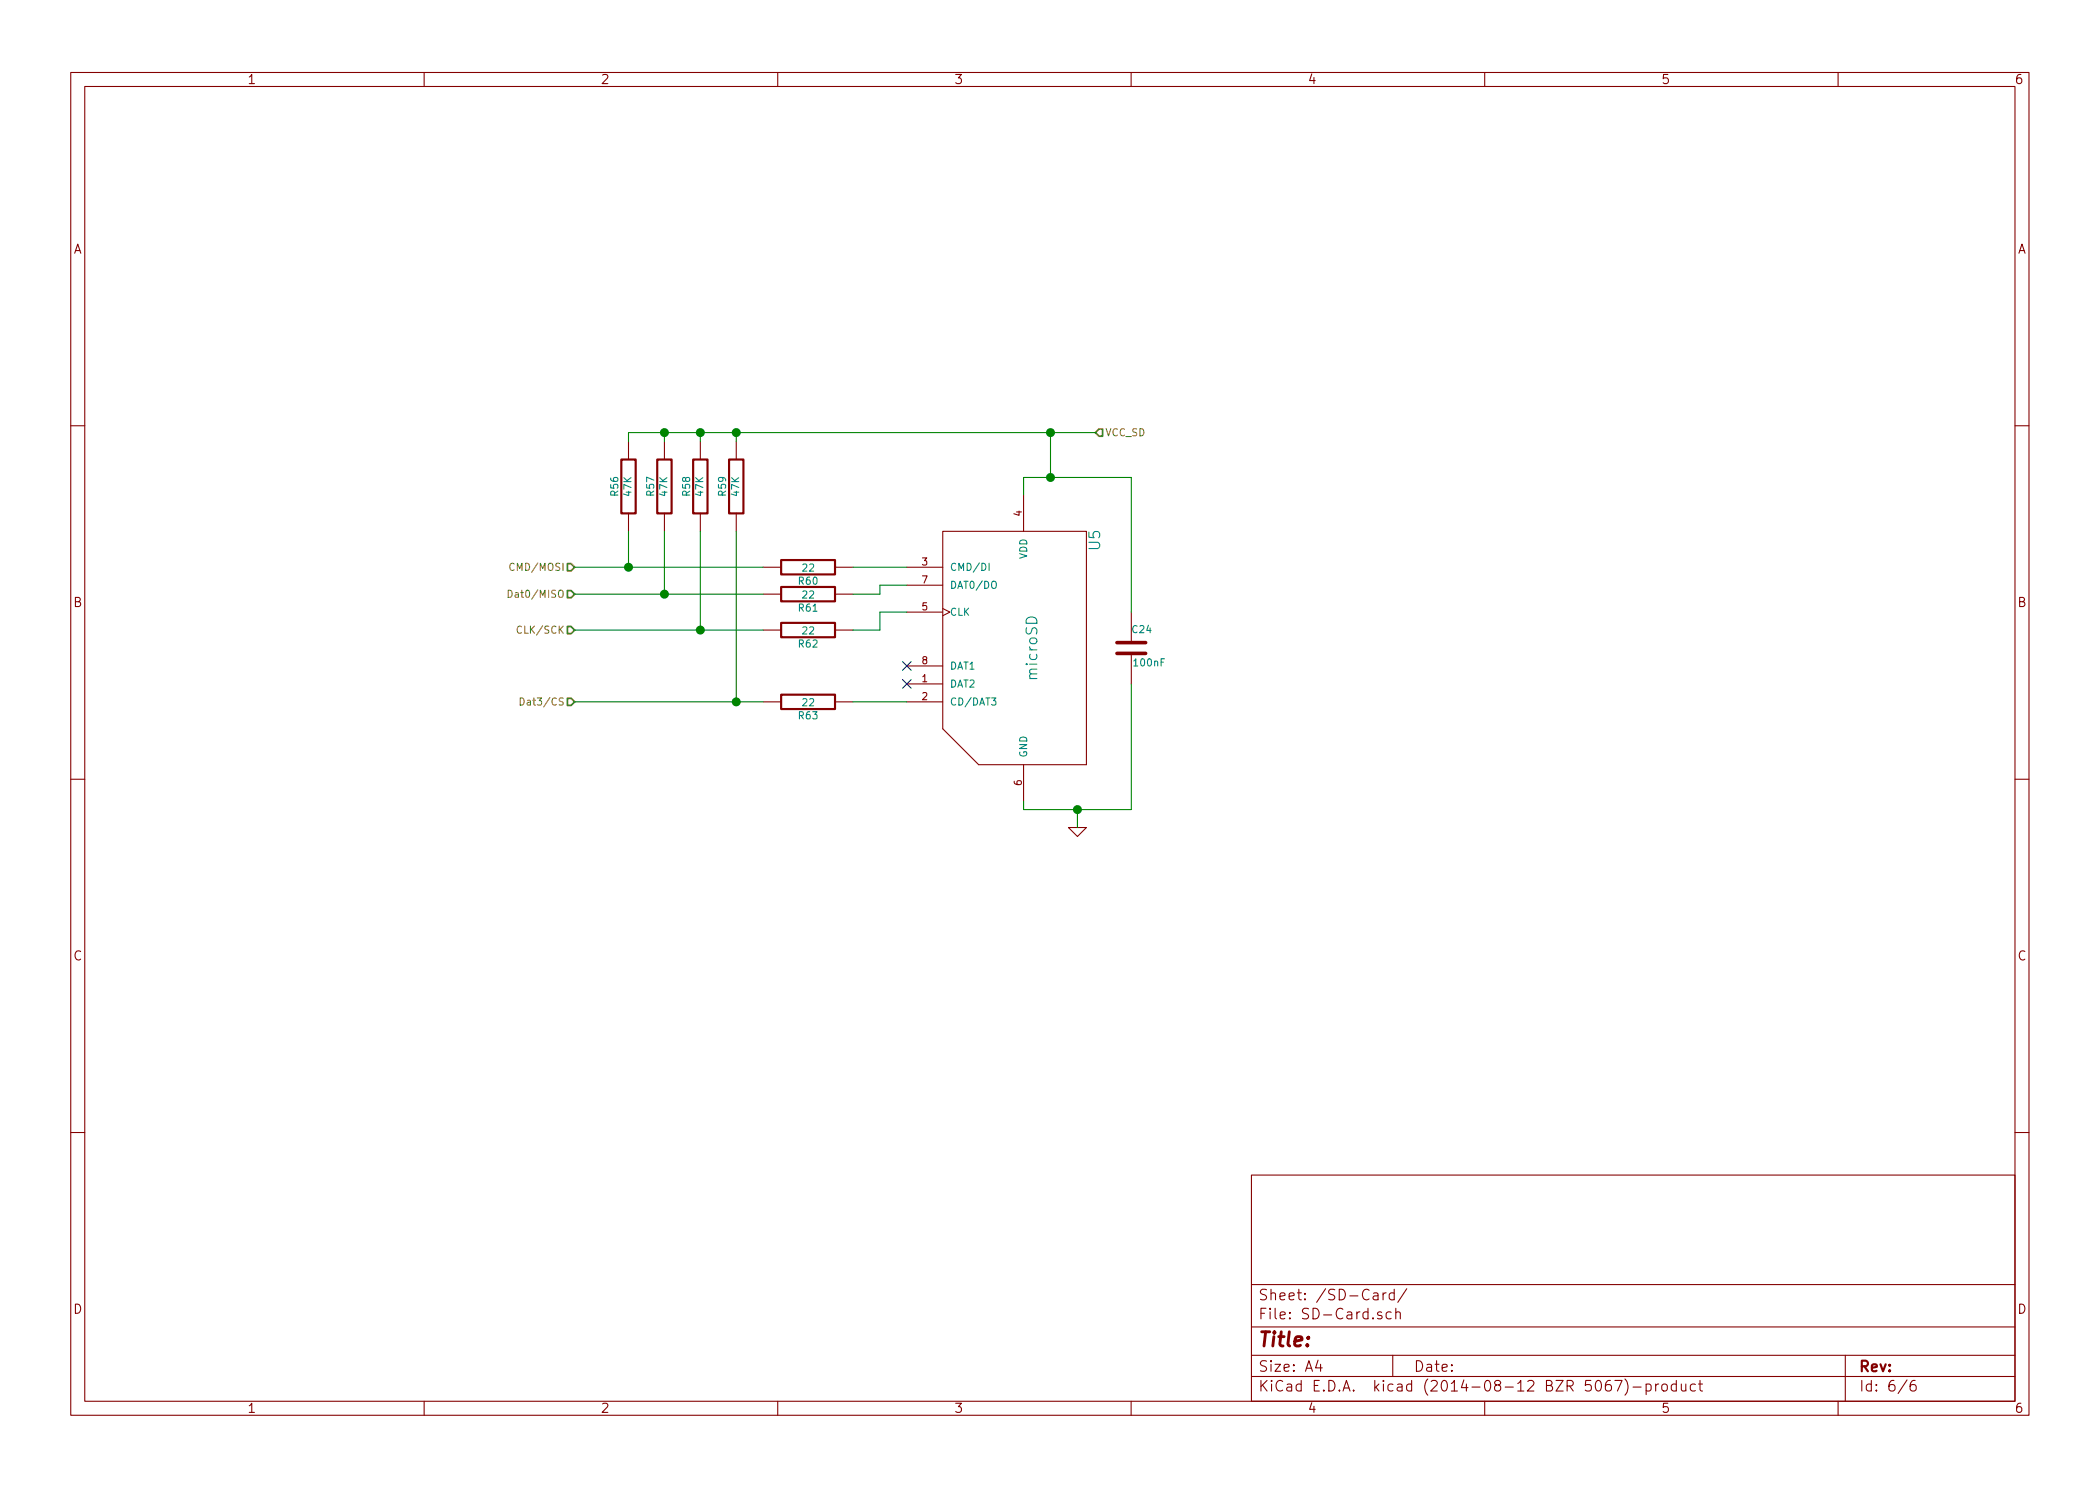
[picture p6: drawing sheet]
<svg xmlns="http://www.w3.org/2000/svg" width="297mm" height="210mm" viewBox="0 0 297 210" stroke-linecap="round" stroke-linejoin="round" font-family="sans-serif">
<g fill="none" stroke="#840000" stroke-width=".15">
<path d="M10 10.3h277v189.9h-277zM12 12.2h273v186.1h-273zM60 10.3v1.9M110 10.3v1.9M160 10.3v1.9M210 10.3v1.9M260 10.3v1.9M10 60.2h2M88.9 62.5v2.5M88.9 72.6v2.6M94 62.5v2.5M94 72.6v2.6"/>
<path d="M99.1 62.5v2.5M99.1 72.6v2.6M104.1 62.5v2.5M104.1 72.6v2.6M133.3 75.2h20.4v33h-15.3l-5.1-5.1zM144.8 70.1v5.1M285 60.2h2M107.9 80.3h2.6M107.9 84.1h2.6M107.9 89.1h2.6M107.9 99.3h2.6M118.1 80.3h2.5"/>
<path d="M118.1 84.1h2.5M118.1 89.1h2.5M118.1 99.3h2.5M128.3 80.3h5M128.3 99.3h5M128.3 96.8h5M128.3 86.6h5M128.3 82.8h5M128.3 94.2h5M133.3 86.1l1.1 .5-1.1 .5M160 86.6v4.3M160 92.5v4.3"/>
<path d="M10 110.3h2M144.8 108.2v5.1M151.1 117.1h2.6l-1.3 1.3zM285 110.3h2M10 160.2h2M177 166.3h108v32h-108zM285 160.2h2M60 198.3v1.9M110 198.3v1.9M160 198.3v1.9M177 194.8h108M177 191.8h108"/>
<path d="M177 187.8h108M177 181.8h108M186.4 192.5l-.3 1h.9M186.8 193v1M194.3 183l.1-.1 .5 .1v.9M194.9 183.3l-.5 .1-.2 .2 .1 .2 .1 .1 .5-.1M195.4 185.7a.37 .37 0 0 0-.6 .1v.1a.54 .54 0 0 0 .6 .3l.1 .1-.1 .2-.1 .1-.5-.1M195.6 182.9v1M196.1 182.9l-.3 .1-.2 .2M196.8 185.7l-.5-.1-.2 .3v.6l.2 .1 .5-.1M197 191.8v3M197.2 183l-.4-.1-.3 .3 .1 .6 .2 .1 .4-.1"/>
<path d="M197.2 182.4v1.5M197.4 185.7a.38 .38 0 0 1 .7 .1v.8M197.4 185.1v1.5M199 182.3l-1.3 2M210 198.3v1.9M227.8 195.3a.59 .59 0 0 0-.7 .7l.1 .7 .2 .1h.3l.2-.1v-.5l-.1-.2-.4-.1-.3 .3M228.4 195.3h1l-.6 1.5M229.8 195.1a1.71 1.71 0 0 1 0 2.3M231 196.3h1.1M232.8 195.9a.48 .48 0 0 1 .7 .1l.1 .1-.1 .6a.48 .48 0 0 1-.7 0M232.8 195.8v1.5M234.2 195.8v1"/>
<path d="M234.6 195.8l-.3 .1-.1 .2M235.1 196a.41 .41 0 0 1 .7 .1v.4a.41 .41 0 0 1-.4 .3 .41 .41 0 0 1-.3-.3zM237.1 195.9l-.4-.1-.3 .3 .1 .6 .2 .1 .4-.1M237.1 195.3v1.5M237.8 195.8l.1 .9a.4 .4 0 0 0 .6 0M238.5 195.8v1M239.8 195.9l-.4-.1-.3 .3 .1 .6 .2 .1 .4-.1M240.3 195.8h.5M240.5 195.3v1.3l.2 .2h.1M260 198.3v1.9M261 191.8v6.5M269.7 195.2l-1.2 2"/>
<path d="M270.9 195.3a.59 .59 0 0 0-.7 .7l.1 .7 .2 .1h.3l.2-.1v-.5l-.1-.2-.4-.1-.3 .3"/>
</g>
<path d="M87.9 65h2v7.6h-2zM93 65h2v7.6h-2zM98 65h2.1v7.6h-2.1zM103.1 65h2.1v7.6h-2.1zM110.5 79.2h7.6v2.1h-7.6zM110.5 83.1h7.6v2h-7.6zM110.5 88.1h7.6v2.1h-7.6zM110.5 98.3h7.6v2h-7.6z" fill="none" stroke="#840000" stroke-width=".3"/>
<g fill="none" stroke="#008400" stroke-width=".15">
<path d="M88.9 75.2v5.1M94 61.2v1.3M94 75.2v8.9M99.1 61.2v1.3M99.1 75.2v13.9M104.1 61.2v1.3M104.1 75.2v24.1M144.8 70.1v-2.5h15.2v19M148.6 61.2v6.4M154.9 61.2h-66v1.3M81.3 80.3h26.6M81.3 84.1h26.6"/>
<path d="M81.3 89.1h26.6M81.3 99.3h26.6M120.6 80.3h7.7M120.6 99.3h7.7M128.3 82.8h-3.8v1.3h-3.9M128.3 86.6h-3.8v2.5h-3.9M160 96.8v17.7h-15.2v-1.2M152.4 114.5v2.6"/>
</g>
<path d="M72.7 79.8a.4 .4 0 0 0-.5 0 .4 .4 0 0 0-.1 .5 .37 .37 0 0 0 .2 .4 .37 .37 0 0 0 .4-.1M71.9 83.5a.51 .51 0 0 1 .5 .5 .51 .51 0 0 1-.5 .5zM73.6 98.7a.51 .51 0 0 1 .5 .6 .51 .51 0 0 1-.5 .5z" fill="none" stroke="#848400" stroke-width=".15"/>
<path d="M80.3 79.8h.5l.5 .5-.5 .5h-.5zM155.4 60.7h.6v1h-.6l-.5-.5zM80.3 83.6h.5l.5 .5-.5 .5h-.5zM80.3 88.6h.5l.5 .5-.5 .6h-.5zM80.3 98.8h.5l.5 .5-.5 .5h-.5z" fill="none" stroke="#848400" stroke-width=".25"/>
<g fill="#008400" stroke="#008400" stroke-width=".25">
<circle cx="104.1" cy="99.3" r=".51"/>
<circle cx="99.1" cy="89.1" r=".51"/>
<circle cx="94" cy="84.1" r=".51"/>
<circle cx="88.9" cy="80.3" r=".51"/>
<circle cx="152.4" cy="114.5" r=".51"/>
<circle cx="148.6" cy="67.6" r=".51"/>
<circle cx="104.1" cy="61.2" r=".51"/>
<circle cx="99.1" cy="61.2" r=".51"/>
<circle cx="94" cy="61.2" r=".51"/>
<circle cx="148.6" cy="61.2" r=".51"/>
</g>
<path d="M158 92.5h4.1M158 90.9h4.1" fill="none" stroke="#840000" stroke-width=".51"/>
<path d="M139.9 79.7v1M140.3 98.7h.6l-.4 .4 .3 .1v.5l-.1 .1-.4-.1" fill="none" stroke="#008484" stroke-width=".15"/>
<path d="M127.7 93.6l1.2 1.2M127.7 96.2l1.2 1.2M128.9 93.6l-1.2 1.2M128.9 96.2l-1.2 1.2" fill="none" stroke="#000084" stroke-width=".15"/>
<text font-size="2.8" fill="#840000" x="178" y="190.5">Title:</text>
<g font-size="2.1" fill="#008484">
<text x="155.6" y="77.8" transform="rotate(-90 155.6 77.8)">U5</text>
<text x="146.7" y="96.1" transform="rotate(-90 146.7 96.1)">microSD</text>
</g>
<g font-size="2.1" fill="#840000">
<text x="178" y="184">Sheet: /SD-Card/</text>
<text x="178" y="186.7">File: SD-Card.sch</text>
<text x="178" y="196.9">KiCad E.D.A. kicad (2014-08-12 BZR 5067)-product</text>
<text x="178" y="194.1">Size: A4</text>
<text x="200" y="194.1">Date:</text>
<text x="263" y="194.1">Rev:</text>
<text x="263" y="196.9">Id: 6/6</text>
</g>
<g font-size="1.8" fill="#840000">
<text x="35" y="11.9">1</text>
<text x="85" y="11.9">2</text>
<text x="135" y="11.9">3</text>
<text x="185" y="11.9">4</text>
<text x="235" y="11.9">5</text>
<text x="285" y="11.9">6</text>
<text x="10.4" y="35.9">A</text>
<text x="285.4" y="35.9">A</text>
<text x="10.4" y="85.9">B</text>
<text x="285.4" y="85.9">B</text>
<text x="10.4" y="135.9">C</text>
<text x="285.4" y="135.9">C</text>
<text x="10.4" y="185.9">D</text>
<text x="285.4" y="185.9">D</text>
<text x="35" y="199.9">1</text>
<text x="85" y="199.9">2</text>
<text x="135" y="199.9">3</text>
<text x="185" y="199.9">4</text>
<text x="235" y="199.9">5</text>
<text x="285" y="199.9">6</text>
</g>
<g font-size="1.4" fill="#848400">
<text x="156.4" y="61.7">VCC_SD</text>
<text x="72.6" y="80.8">CMD/MOSI</text>
<text x="72.8" y="84.6">Dat0/MISO</text>
<text x="73.6" y="89.7">CLK/SCK</text>
<text x="74.4" y="99.8">Dat3/CS</text>
</g>
<g font-size="1.4" fill="#008484">
<text x="87.5" y="70.1" transform="rotate(-90 87.5 70.1)">R56</text>
<text x="89.3" y="70.1" transform="rotate(-90 89.3 70.1)">47K</text>
<text x="92.5" y="70.1" transform="rotate(-90 92.5 70.1)">R57</text>
<text x="94.4" y="70.1" transform="rotate(-90 94.4 70.1)">47K</text>
<text x="97.6" y="70.1" transform="rotate(-90 97.6 70.1)">R58</text>
<text x="99.5" y="70.1" transform="rotate(-90 99.5 70.1)">47K</text>
<text x="102.7" y="70.1" transform="rotate(-90 102.7 70.1)">R59</text>
<text x="104.5" y="70.1" transform="rotate(-90 104.5 70.1)">47K</text>
<text x="113" y="82.7">R60</text>
<text x="113.5" y="80.9">22</text>
<text x="134.4" y="80.8">CMD/DI</text>
<text x="134.4" y="83.3">DAT0/DO</text>
<text x="145.3" y="79.2" transform="rotate(-90 145.3 79.2)">VDD</text>
<text x="113" y="86.5">R61</text>
<text x="113.5" y="84.7">22</text>
<text x="113.5" y="89.8">22</text>
<text x="134.4" y="87.1">CLK</text>
<text x="160.2" y="89.6">C24</text>
<text x="113" y="91.6">R62</text>
<text x="134.4" y="94.7">DAT1</text>
<text x="160.5" y="94.3">100nF</text>
<text x="113" y="101.8">R63</text>
<text x="113.5" y="99.9">22</text>
<text x="134.4" y="97.3">DAT2</text>
<text x="134.4" y="99.8">CD/DAT3</text>
<text x="145.3" y="107.2" transform="rotate(-90 145.3 107.2)">GND</text>
</g>
<g font-size="1.4" fill="#840000">
<text x="144.5" y="73" transform="rotate(-90 144.5 73)">4</text>
<text x="130.4" y="80">3</text>
<text x="130.4" y="82.5">7</text>
<text x="130.4" y="86.4">5</text>
<text x="130.4" y="94">8</text>
<text x="130.4" y="96.5">1</text>
<text x="130.4" y="99.1">2</text>
<text x="144.5" y="111.1" transform="rotate(-90 144.5 111.1)">6</text>
</g>
</svg>
